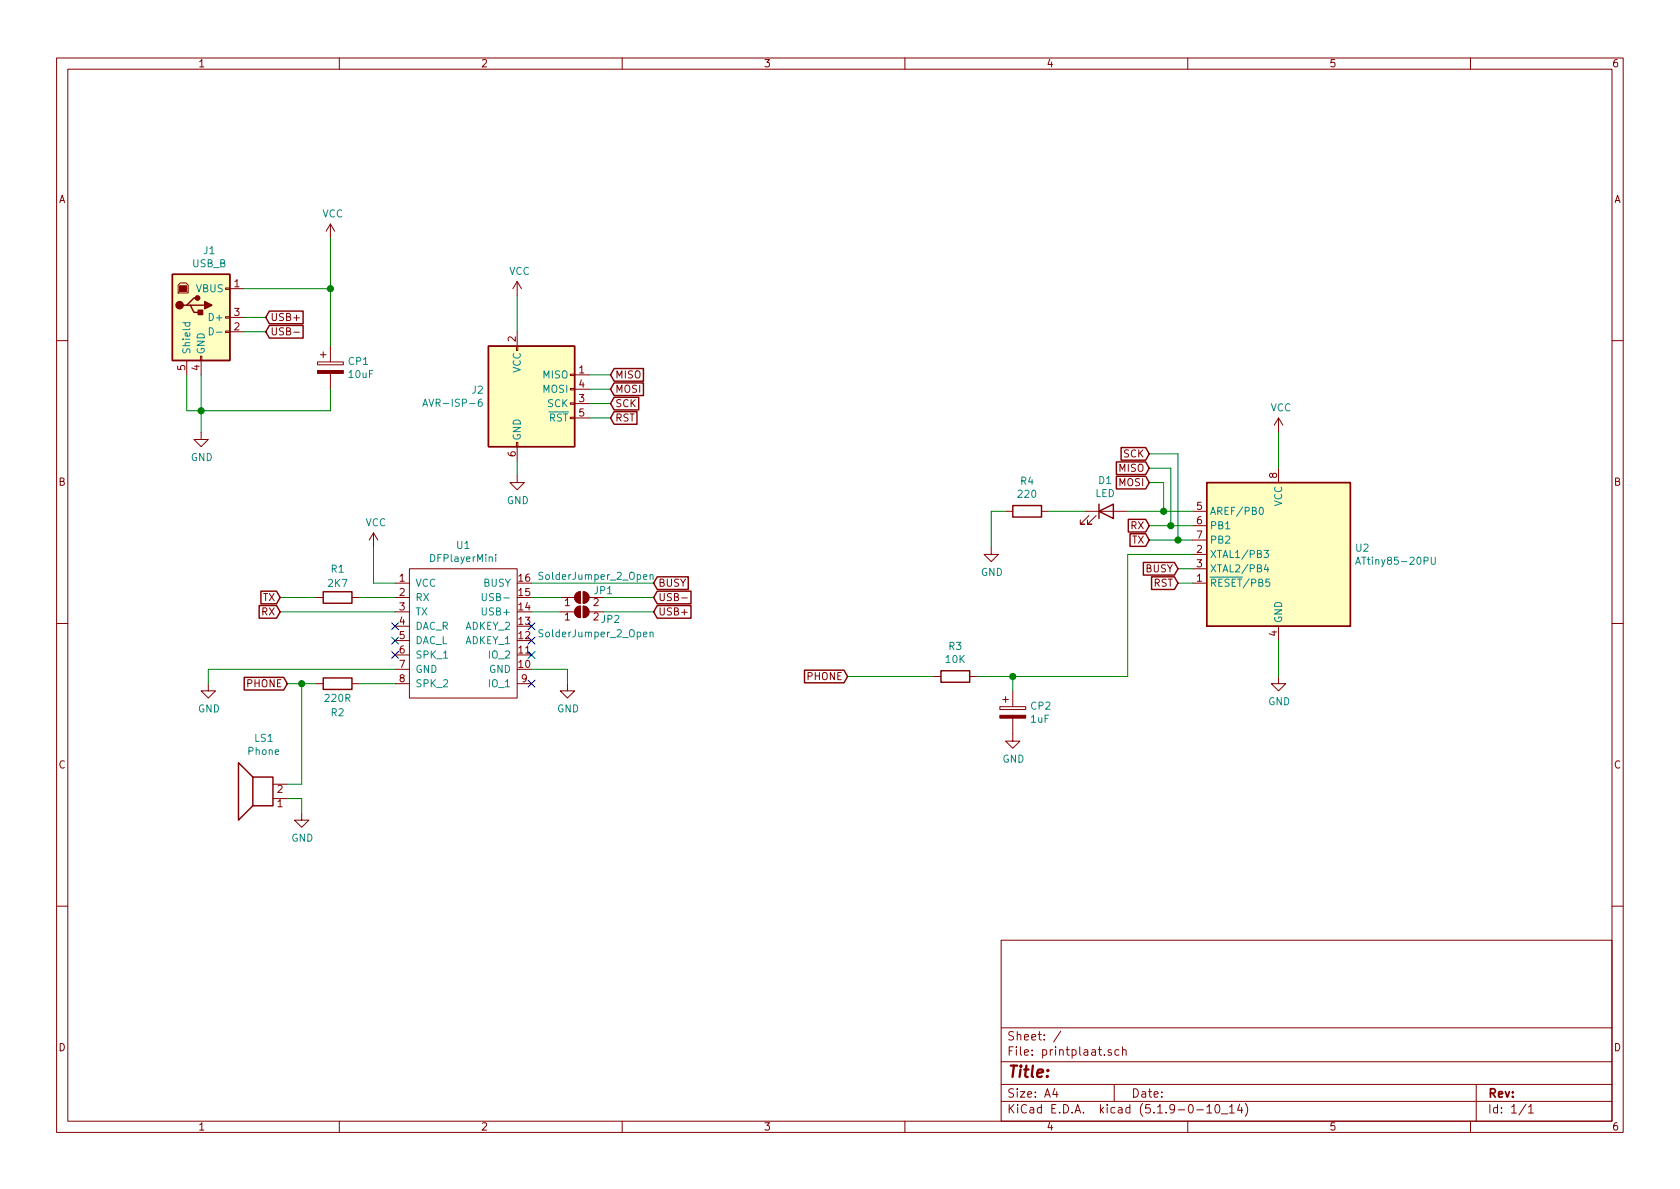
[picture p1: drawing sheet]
EESchema Schematic File Version 4
EELAYER 30 0
EELAYER END
$Descr A4 11693 8268
encoding utf-8
Sheet 1 1
Title ""
Date ""
Rev ""
Comp ""
Comment1 ""
Comment2 ""
Comment3 ""
Comment4 ""
$EndDescr
$Comp
L Device:CP CP1
U 1 1
P 2300 2550
F 0 "CP1" H 2418 2596 50  0000 L CNN
F 1 "10uF" H 2418 2505 50  0000 L CNN
F 2 "Capacitor_THT:CP_Radial_D5.0mm_P2.50mm" H 2338 2400 50  0001 C CNN
F 3 "~" H 2300 2550 50  0001 C CNN
	1    2300 2550
	1    0    0    -1  
$EndComp
Wire Wire Line
	2600 3800 2600 4050
$Comp
L power:VCC #PWR05
U 1 1
P 2600 3800
F 0 "#PWR05" H 2600 3650 50  0001 C CNN
F 1 "VCC" H 2617 3973 50  0000 C CNN
F 2 "" H 2600 3800 50  0001 C CNN
F 3 "" H 2600 3800 50  0001 C CNN
	1    2600 3800
	1    0    0    -1  
$EndComp
Wire Wire Line
	2750 4050 2600 4050
Text GLabel 4550 4050 2    50   Input ~ 0
BUSY
$Comp
L Device:R R1
U 1 1
P 2350 4150
F 0 "R1" V 2150 4150 50  0000 C CNN
F 1 "2K7" V 2250 4150 50  0000 C CNN
F 2 "Resistor_THT:R_Axial_DIN0207_L6.3mm_D2.5mm_P10.16mm_Horizontal" V 2280 4150 50  0001 C CNN
F 3 "~" H 2350 4150 50  0001 C CNN
	1    2350 4150
	0    1    1    0   
$EndComp
Wire Wire Line
	2500 4150 2750 4150
Text GLabel 1950 4150 0    50   Input ~ 0
TX
Wire Wire Line
	1950 4150 2200 4150
Text GLabel 1950 4250 0    50   Input ~ 0
RX
Text GLabel 2000 4750 0    50   Input ~ 0
PHONE
Wire Wire Line
	2750 4750 2500 4750
NoConn ~ 3700 4350
NoConn ~ 3700 4450
NoConn ~ 3700 4550
NoConn ~ 3700 4750
NoConn ~ 2750 4350
NoConn ~ 2750 4450
NoConn ~ 2750 4550
$Comp
L power:GND #PWR02
U 1 1
P 1450 4750
F 0 "#PWR02" H 1450 4500 50  0001 C CNN
F 1 "GND" H 1455 4577 50  0000 C CNN
F 2 "" H 1450 4750 50  0001 C CNN
F 3 "" H 1450 4750 50  0001 C CNN
	1    1450 4750
	1    0    0    -1  
$EndComp
Wire Wire Line
	2750 4650 1450 4650
Wire Wire Line
	1450 4650 1450 4750
$Comp
L Connector:USB_B J1
U 1 1
P 1400 2200
F 0 "J1" H 1457 2667 50  0000 C CNN
F 1 "USB_B" H 1457 2576 50  0000 C CNN
F 2 "Connector_USB:USB_B_OST_USB-B1HSxx_Horizontal" H 1550 2150 50  0001 C CNN
F 3 " ~" H 1550 2150 50  0001 C CNN
	1    1400 2200
	1    0    0    -1  
$EndComp
$Comp
L power:VCC #PWR04
U 1 1
P 2300 1650
F 0 "#PWR04" H 2300 1500 50  0001 C CNN
F 1 "VCC" H 2317 1823 50  0000 C CNN
F 2 "" H 2300 1650 50  0001 C CNN
F 3 "" H 2300 1650 50  0001 C CNN
	1    2300 1650
	1    0    0    -1  
$EndComp
Wire Wire Line
	2300 1650 2300 2000
$Comp
L power:GND #PWR01
U 1 1
P 1400 3000
F 0 "#PWR01" H 1400 2750 50  0001 C CNN
F 1 "GND" H 1405 2827 50  0000 C CNN
F 2 "" H 1400 3000 50  0001 C CNN
F 3 "" H 1400 3000 50  0001 C CNN
	1    1400 3000
	1    0    0    -1  
$EndComp
Wire Wire Line
	2300 2400 2300 2000
Connection ~ 2300 2000
Wire Wire Line
	2300 2700 2300 2850
$Comp
L dfplayer_mini:DFPlayerMini U1
U 1 1
P 3250 4400
F 0 "U1" H 3225 5015 50  0000 C CNN
F 1 "DFPlayerMini" H 3225 4924 50  0000 C CNN
F 2 "printplaat:DFPlayer_Mini" H 3300 4250 50  0001 C CNN
F 3 "" H 3300 4250 50  0001 C CNN
	1    3250 4400
	1    0    0    -1  
$EndComp
Text GLabel 8000 3650 0    50   Input ~ 0
RX
Text GLabel 8000 3750 0    50   Input ~ 0
TX
Text GLabel 8200 3950 0    50   Input ~ 0
BUSY
$Comp
L power:VCC #PWR010
U 1 1
P 8900 3000
F 0 "#PWR010" H 8900 2850 50  0001 C CNN
F 1 "VCC" H 8917 3173 50  0000 C CNN
F 2 "" H 8900 3000 50  0001 C CNN
F 3 "" H 8900 3000 50  0001 C CNN
	1    8900 3000
	1    0    0    -1  
$EndComp
$Comp
L power:GND #PWR011
U 1 1
P 8900 4700
F 0 "#PWR011" H 8900 4450 50  0001 C CNN
F 1 "GND" H 8905 4527 50  0000 C CNN
F 2 "" H 8900 4700 50  0001 C CNN
F 3 "" H 8900 4700 50  0001 C CNN
	1    8900 4700
	1    0    0    -1  
$EndComp
Wire Wire Line
	8900 4450 8900 4700
Wire Wire Line
	8900 3000 8900 3250
$Comp
L MCU_Microchip_ATtiny:ATtiny85-20PU U2
U 1 1
P 8900 3850
F 0 "U2" H 8370 3896 50  0000 R CNN
F 1 "ATtiny85-20PU" H 8370 3805 50  0000 R CNN
F 2 "Package_DIP:DIP-8_W7.62mm" H 8900 3850 50  0001 C CIN
F 3 "http://ww1.microchip.com/downloads/en/DeviceDoc/atmel-2586-avr-8-bit-microcontroller-attiny25-attiny45-attiny85_datasheet.pdf" H 8900 3850 50  0001 C CNN
	1    8900 3850
	-1   0    0    -1  
$EndComp
Wire Wire Line
	2200 4750 2100 4750
Wire Wire Line
	2100 5550 2100 5650
Wire Wire Line
	2000 5550 2100 5550
$Comp
L power:GND #PWR03
U 1 1
P 2100 5650
F 0 "#PWR03" H 2100 5400 50  0001 C CNN
F 1 "GND" H 2105 5477 50  0000 C CNN
F 2 "" H 2100 5650 50  0001 C CNN
F 3 "" H 2100 5650 50  0001 C CNN
	1    2100 5650
	1    0    0    -1  
$EndComp
Wire Wire Line
	2000 5450 2100 5450
$Comp
L Device:Speaker LS1
U 1 1
P 1800 5550
F 0 "LS1" H 1763 5133 50  0000 C CNN
F 1 "Phone" H 1763 5224 50  0000 C CNN
F 2 "Connector_PinHeader_2.54mm:PinHeader_2x01_P2.54mm_Vertical" H 1800 5350 50  0001 C CNN
F 3 "~" H 1790 5500 50  0001 C CNN
	1    1800 5550
	-1   0    0    1   
$EndComp
$Comp
L Device:R R2
U 1 1
P 2350 4750
F 0 "R2" V 2550 4750 50  0000 C CNN
F 1 "220R" V 2450 4750 50  0000 C CNN
F 2 "Resistor_THT:R_Axial_DIN0207_L6.3mm_D2.5mm_P10.16mm_Horizontal" V 2280 4750 50  0001 C CNN
F 3 "~" H 2350 4750 50  0001 C CNN
	1    2350 4750
	0    1    1    0   
$EndComp
Wire Wire Line
	2100 5450 2100 4750
Connection ~ 2100 4750
Wire Wire Line
	2100 4750 2000 4750
$Comp
L power:GND #PWR06
U 1 1
P 3950 4750
F 0 "#PWR06" H 3950 4500 50  0001 C CNN
F 1 "GND" H 3955 4577 50  0000 C CNN
F 2 "" H 3950 4750 50  0001 C CNN
F 3 "" H 3950 4750 50  0001 C CNN
	1    3950 4750
	1    0    0    -1  
$EndComp
Wire Wire Line
	3950 4650 3950 4750
Wire Wire Line
	3950 4650 3700 4650
Wire Wire Line
	1950 4250 2750 4250
Text GLabel 4550 4150 2    50   Input ~ 0
USB-
Text GLabel 4550 4250 2    50   Input ~ 0
USB+
Text GLabel 1850 2300 2    50   Input ~ 0
USB-
Text GLabel 1850 2200 2    50   Input ~ 0
USB+
Wire Wire Line
	1400 2600 1400 2850
Wire Wire Line
	1700 2000 2300 2000
Wire Wire Line
	1400 2850 2300 2850
Connection ~ 1400 2850
Wire Wire Line
	1400 2850 1400 3000
Wire Wire Line
	1850 2200 1700 2200
Wire Wire Line
	1850 2300 1700 2300
$Comp
L power:GND #PWR08
U 1 1
P 3600 3300
F 0 "#PWR08" H 3600 3050 50  0001 C CNN
F 1 "GND" H 3605 3127 50  0000 C CNN
F 2 "" H 3600 3300 50  0001 C CNN
F 3 "" H 3600 3300 50  0001 C CNN
	1    3600 3300
	1    0    0    -1  
$EndComp
Wire Wire Line
	3600 2050 3600 2300
$Comp
L power:VCC #PWR07
U 1 1
P 3600 2050
F 0 "#PWR07" H 3600 1900 50  0001 C CNN
F 1 "VCC" H 3617 2223 50  0000 C CNN
F 2 "" H 3600 2050 50  0001 C CNN
F 3 "" H 3600 2050 50  0001 C CNN
	1    3600 2050
	1    0    0    -1  
$EndComp
$Comp
L Connector:AVR-ISP-6 J2
U 1 1
P 3700 2800
F 0 "J2" H 3371 2896 50  0000 R CNN
F 1 "AVR-ISP-6" H 3371 2805 50  0000 R CNN
F 2 "Connector_PinHeader_2.54mm:PinHeader_2x03_P2.54mm_Vertical" V 3450 2850 50  0001 C CNN
F 3 " ~" H 2425 2250 50  0001 C CNN
	1    3700 2800
	1    0    0    -1  
$EndComp
Text GLabel 5900 4700 0    50   Input ~ 0
PHONE
$Comp
L power:GND #PWR09
U 1 1
P 7050 5100
F 0 "#PWR09" H 7050 4850 50  0001 C CNN
F 1 "GND" H 7055 4927 50  0000 C CNN
F 2 "" H 7050 5100 50  0001 C CNN
F 3 "" H 7050 5100 50  0001 C CNN
	1    7050 5100
	1    0    0    -1  
$EndComp
$Comp
L Device:R R3
U 1 1
P 6650 4700
F 0 "R3" V 6857 4700 50  0000 C CNN
F 1 "10K" V 6766 4700 50  0000 C CNN
F 2 "Resistor_THT:R_Axial_DIN0207_L6.3mm_D2.5mm_P10.16mm_Horizontal" V 6580 4700 50  0001 C CNN
F 3 "~" H 6650 4700 50  0001 C CNN
	1    6650 4700
	0    -1   -1   0   
$EndComp
Wire Wire Line
	6800 4700 7050 4700
Wire Wire Line
	7050 4800 7050 4700
Connection ~ 7050 4700
$Comp
L Jumper:SolderJumper_2_Open JP1
U 1 1
P 4050 4150
F 0 "JP1" H 4200 4200 50  0000 C CNN
F 1 "SolderJumper_2_Open" H 4150 4300 50  0000 C CNN
F 2 "Jumper:SolderJumper-2_P1.3mm_Open_RoundedPad1.0x1.5mm" H 4050 4150 50  0001 C CNN
F 3 "~" H 4050 4150 50  0001 C CNN
	1    4050 4150
	1    0    0    -1  
$EndComp
Wire Wire Line
	3900 4150 3700 4150
Wire Wire Line
	3700 4050 4550 4050
Wire Wire Line
	4200 4150 4550 4150
$Comp
L Jumper:SolderJumper_2_Open JP2
U 1 1
P 4050 4250
F 0 "JP2" H 4250 4200 50  0000 C CNN
F 1 "SolderJumper_2_Open" H 4150 4100 50  0000 C CNN
F 2 "Jumper:SolderJumper-2_P1.3mm_Open_RoundedPad1.0x1.5mm" H 4050 4250 50  0001 C CNN
F 3 "~" H 4050 4250 50  0001 C CNN
	1    4050 4250
	1    0    0    -1  
$EndComp
Wire Wire Line
	4200 4250 4550 4250
Wire Wire Line
	3900 4250 3700 4250
Wire Wire Line
	3600 3200 3600 3300
Text GLabel 4250 2600 2    50   Input ~ 0
MISO
Wire Wire Line
	4100 2700 4250 2700
Text GLabel 4250 2900 2    50   Input ~ 0
RST
Wire Wire Line
	4100 2900 4250 2900
Text GLabel 8200 4050 0    50   Input ~ 0
RST
Wire Wire Line
	8200 4050 8300 4050
Text GLabel 4250 2700 2    50   Input ~ 0
MOSI
Wire Wire Line
	4100 2600 4250 2600
Wire Wire Line
	5900 4700 6500 4700
$Comp
L Device:CP CP2
U 1 1
P 7050 4950
F 0 "CP2" H 7168 4996 50  0000 L CNN
F 1 "1uF" H 7168 4905 50  0000 L CNN
F 2 "Capacitor_THT:CP_Radial_D5.0mm_P2.50mm" H 7088 4800 50  0001 C CNN
F 3 "~" H 7050 4950 50  0001 C CNN
	1    7050 4950
	1    0    0    -1  
$EndComp
Text GLabel 4250 2800 2    50   Input ~ 0
SCK
Wire Wire Line
	4100 2800 4250 2800
Wire Wire Line
	8200 3950 8300 3950
$Comp
L Device:R R4
U 1 1
P 7150 3550
F 0 "R4" V 7357 3550 50  0000 C CNN
F 1 "220" V 7266 3550 50  0000 C CNN
F 2 "Resistor_THT:R_Axial_DIN0207_L6.3mm_D2.5mm_P10.16mm_Horizontal" V 7080 3550 50  0001 C CNN
F 3 "~" H 7150 3550 50  0001 C CNN
	1    7150 3550
	0    -1   -1   0   
$EndComp
$Comp
L power:GND #PWR012
U 1 1
P 6900 3800
F 0 "#PWR012" H 6900 3550 50  0001 C CNN
F 1 "GND" H 6905 3627 50  0000 C CNN
F 2 "" H 6900 3800 50  0001 C CNN
F 3 "" H 6900 3800 50  0001 C CNN
	1    6900 3800
	1    0    0    -1  
$EndComp
$Comp
L Device:LED D1
U 1 1
P 7700 3550
F 0 "D1" H 7693 3767 50  0000 C CNN
F 1 "LED" H 7693 3676 50  0000 C CNN
F 2 "LED_THT:LED_D5.0mm" H 7700 3550 50  0001 C CNN
F 3 "~" H 7700 3550 50  0001 C CNN
	1    7700 3550
	1    0    0    -1  
$EndComp
Wire Wire Line
	7000 3550 6900 3550
Wire Wire Line
	6900 3550 6900 3800
Wire Wire Line
	7300 3550 7550 3550
Wire Wire Line
	8300 3850 7850 3850
Wire Wire Line
	7850 3850 7850 4700
Wire Wire Line
	7050 4700 7850 4700
Text GLabel 8000 3350 0    50   Input ~ 0
MOSI
Text GLabel 8000 3250 0    50   Input ~ 0
MISO
Wire Wire Line
	8000 3750 8200 3750
Wire Wire Line
	7850 3550 8100 3550
Wire Wire Line
	8000 3350 8100 3350
Wire Wire Line
	8100 3350 8100 3550
Connection ~ 8100 3550
Wire Wire Line
	8100 3550 8300 3550
Wire Wire Line
	8000 3650 8150 3650
Wire Wire Line
	8000 3250 8150 3250
Wire Wire Line
	8150 3250 8150 3650
Connection ~ 8150 3650
Wire Wire Line
	8150 3650 8300 3650
Text GLabel 8000 3150 0    50   Input ~ 0
SCK
Wire Wire Line
	8000 3150 8200 3150
Wire Wire Line
	8200 3150 8200 3750
Connection ~ 8200 3750
Wire Wire Line
	8200 3750 8300 3750
Wire Wire Line
	1300 2600 1300 2850
Wire Wire Line
	1300 2850 1400 2850
$EndSCHEMATC
